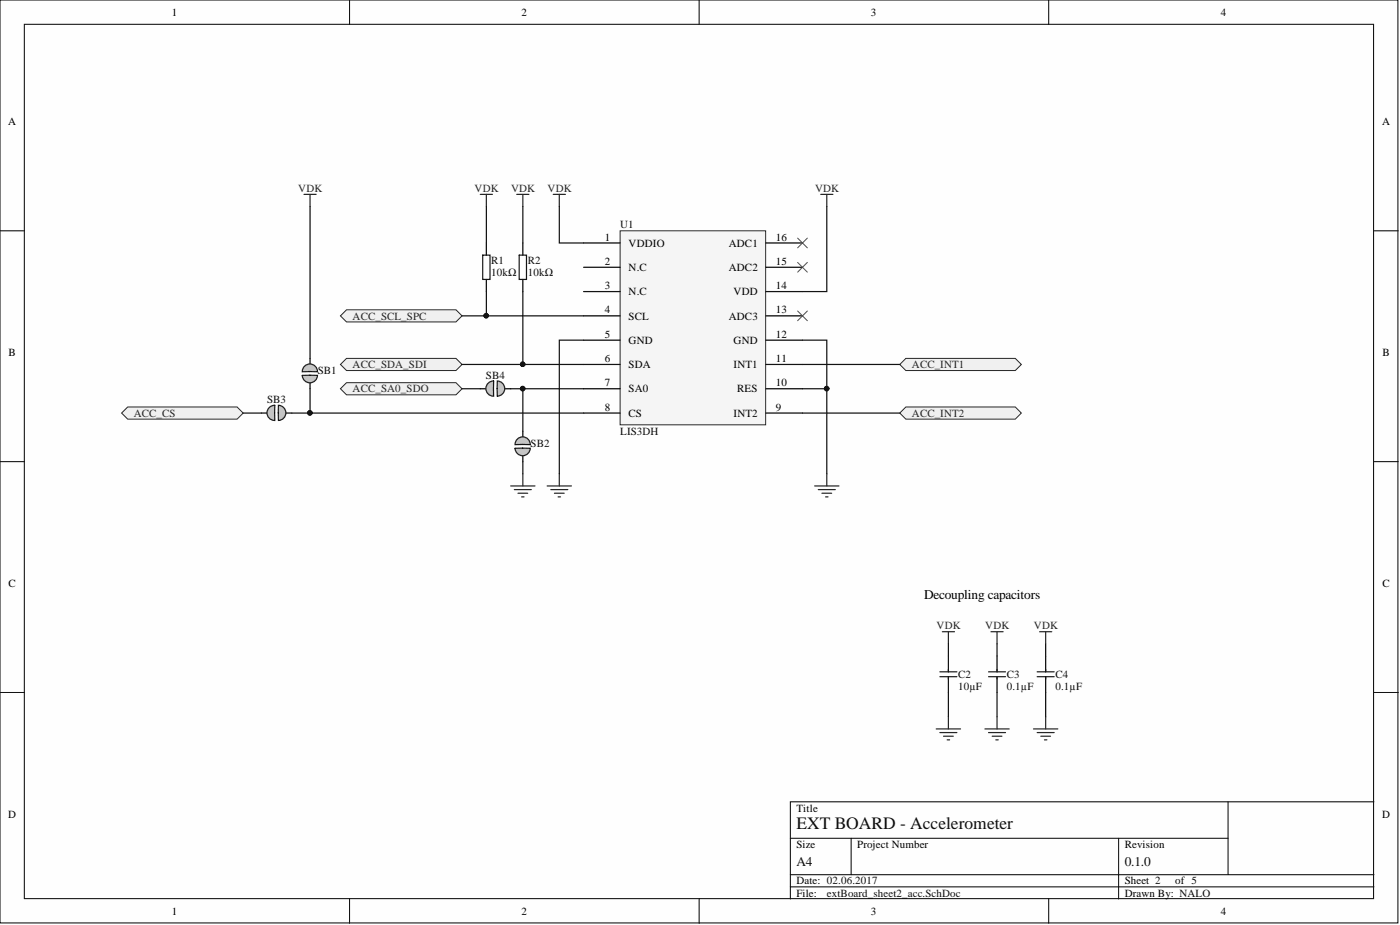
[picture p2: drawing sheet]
<svg xmlns="http://www.w3.org/2000/svg" width="292mm" height="193mm" viewBox="0 0 292 193" stroke-linecap="round" stroke-linejoin="round" font-family="sans-serif">
<g fill="#fefefe" stroke="#000" stroke-width=".21">
<path d="M0 0h291.7v192.5h-291.7z"/>
<path d="M5.1 5.1h281.5v182.4h-281.5z"/>
</g>
<g fill="none" stroke="#000" stroke-width=".21">
<path d="M72.9 0v5.1M145.9 0v5.1M218.8 0v5.1M0 48.2h5.1M286.7 48.2h5M0 96.3h5.1M286.7 96.3h5M0 144.5h5.1M286.7 144.5h5M164.9 174.9h91.3M177.6 174.9v7.6M233.4 174.9v12.6"/>
<path d="M256.2 167.3v15.2M286.7 167.3h-121.8v20.2M72.9 187.5v5.1M145.9 187.5v5.1M164.9 185h121.8M164.9 182.5h121.8M218.8 187.5v5.1"/>
</g>
<g fill="#f0f0f0" stroke="#262626" stroke-width=".21">
<path d="M71 65.9l1.3-1.3h22.8l1.3 1.3-1.3 1.3h-22.8z" fill-rule="evenodd"/>
<path d="M71 76l1.3-1.2h22.8l1.3 1.2-1.3 1.3h-22.8z" fill-rule="evenodd"/>
<path d="M187.7 76l1.3-1.2h22.8l1.3 1.2-1.3 1.3h-22.8z" fill-rule="evenodd"/>
<path d="M187.7 86.2l1.3-1.3h22.8l1.3 1.3-1.3 1.2h-22.8z" fill-rule="evenodd"/>
</g>
<g fill="none" stroke="#262626" stroke-width=".25">
<path d="M115.4 40.6h2.6M116.7 40.6v2.5M171.2 40.6h2.6M172.5 40.6v2.5M172.5 98.8v2.6M170 101.4h5M170.7 102.1h3.6M171.5 102.9h2M172.3 103.7h.5M196.6 131.8h2.5M197.9 131.8v2.5M206.8 131.8h2.5"/>
<path d="M208 131.8v2.5M216.9 131.8h2.5M218.2 131.8v2.5M195.3 152.1h5.1M196.1 152.8h3.6M196.9 153.6h2M197.6 154.3h.5M197.9 149.5v2.6M205.5 152.1h5.1M206.2 152.8h3.6M207 153.6h2M207.8 154.3h.5"/>
<path d="M208 149.5v2.6M215.6 152.1h5.1M216.4 152.8h3.5M217.2 153.6h2M217.9 154.3h.5M218.2 149.5v2.6"/>
</g>
<path d="M101.5 50.7v2.5M101.5 58.3v2.5M109.1 50.7v2.5M109.1 58.3v2.5M197.9 136.9v3.3M208 136.9v3.3M218.2 136.9v3.3M197.9 141.2v3.3M208 141.2v3.3M218.2 141.2v3.3" fill="none" stroke="#000" stroke-width=".25"/>
<g fill="none" stroke="#1c1c1c" stroke-width=".25">
<path d="M100.7 53.2h1.5v5.1h-1.5zM108.3 53.2h1.5v5.1h-1.5zM197.9 139.6v.6M208 139.6v.6M218.2 139.6v.6M196.1 140.2h3.6M196.1 141.2h3.6M197.9 141.2v.5M206.2 140.2h3.6M206.2 141.2h3.6M208 141.2v.5M216.4 140.2h3.5"/>
<path d="M216.4 141.2h3.5M218.2 141.2v.5"/>
</g>
<path d="M129.4 48.2h30.3v40.4h-30.3z" fill="#f5f5f5" stroke="#262626" stroke-width=".21"/>
<g fill="none" stroke="#000" stroke-width=".25">
<path d="M121.8 50.7h7.6M121.8 55.8h7.6M159.8 50.7h7.6M159.8 55.8h7.6M64.7 74.8v1.2M64.7 79.8v1.3M121.8 60.8h7.6M121.8 65.9h7.6M121.8 71h7.6M121.8 76h7.6M159.8 60.8h7.6M159.8 65.9h7.6"/>
<path d="M159.8 71h7.6M159.8 76h7.6M121.8 81.1h7.6M121.8 86.2h7.6M159.8 81.1h7.6M159.8 86.2h7.6"/>
</g>
<path d="M100.2 40.6h2.5M101.5 40.6v2.5M107.8 40.6h2.6M109.1 40.6v2.5M116.7 98.8v2.6M114.2 101.4h5M114.9 102.1h3.6M115.7 102.9h2M116.4 103.7h.6" fill="none" stroke="#262626" stroke-width=".25"/>
<path d="M166.4 49.7l2 2M166.4 54.7l2 2.1M168.4 49.7l-2 2M168.4 54.7l-2 2.1M166.4 64.9l2 2M168.4 64.9l-2 2" fill="none" stroke="#4c4c4c" stroke-width=".21"/>
<g fill="#c0c0c0" stroke="#1c1c1c" stroke-width=".25">
<path d="M63.1 78.3a1.59 1.59 0 0 0 1.6 1.6 1.59 1.59 0 0 0 1.5-1.6zM63.1 78.3h1.6z" fill-rule="evenodd"/>
<path d="M63.4 76.6l-.3 1h3.1a1.59 1.59 0 0 0-1-1.6 1.59 1.59 0 0 0-1.8 .6zM64.7 77.5l1.5 .1z" fill-rule="evenodd"/>
</g>
<g fill="#f0f0f0" stroke="#262626" stroke-width=".21">
<path d="M71 81.1l1.3-1.3h22.8l1.3 1.3-1.3 1.3h-22.8z" fill-rule="evenodd"/>
<path d="M25.4 86.2l1.2-1.3h22.9l1.2 1.3-1.2 1.2h-22.9z" fill-rule="evenodd"/>
</g>
<path d="M109.1 90v1.2M109.1 95v1.3" fill="none" stroke="#000" stroke-width=".25"/>
<g fill="#c0c0c0" stroke="#1c1c1c" stroke-width=".25">
<path d="M107.5 93.5a1.59 1.59 0 0 0 1.5 1.6 1.59 1.59 0 0 0 1.6-1.6zM107.5 93.5h1.5z" fill-rule="evenodd"/>
<path d="M107.8 91.8l-.3 1h3.1a1.59 1.59 0 0 0-1-1.6 1.59 1.59 0 0 0-1.8 .6zM109 92.7l1.6 .1z" fill-rule="evenodd"/>
</g>
<path d="M63.4 40.6h2.6M64.7 40.6v2.5M109.1 98.8v2.6M106.5 101.4h5.1M107.3 102.1h3.6M108.1 102.9h2M108.8 103.7h.5" fill="none" stroke="#262626" stroke-width=".25"/>
<path d="M54.5 86.2h1.3M59.6 86.2h1.3" fill="none" stroke="#000" stroke-width=".25"/>
<g fill="#c0c0c0" stroke="#1c1c1c" stroke-width=".25">
<path d="M56 85.2a1.58 1.58 0 0 0-.1 1.6 1.58 1.58 0 0 0 1.4 .9v-3.2l-.5 .1zM57.3 84.5v1.6z" fill-rule="evenodd"/>
<path d="M58.1 84.5v3.2a1.58 1.58 0 0 0 1.5-1.6 1.58 1.58 0 0 0-1.5-1.6zM58.1 86.1v1.6z" fill-rule="evenodd"/>
</g>
<path d="M100.2 81.1h1.3M105.3 81.1h1.2" fill="none" stroke="#000" stroke-width=".25"/>
<g fill="#c0c0c0" stroke="#1c1c1c" stroke-width=".25">
<path d="M103.8 79.5v3.1a1.58 1.58 0 0 0 1.5-1.5 1.58 1.58 0 0 0-1.5-1.6zM103.7 81.1l.1 1.5z" fill-rule="evenodd"/>
<path d="M101.7 80.1a1.58 1.58 0 0 0-.2 1.7 1.58 1.58 0 0 0 1.5 .8v-3.1h-.5zM103 79.5v1.6z" fill-rule="evenodd"/>
</g>
<g fill="none" stroke="#0e0e0e" stroke-width=".25">
<path d="M64.7 43.1v31.7M101.5 43.1v7.6M109.1 43.1v7.6M116.7 43.1v7.6h5.1M172.5 43.1v17.7h-5.1M96.4 76h25.4M96.4 65.9h25.4M101.5 60.8v5.1M109.1 60.8v15.2M121.8 71h-5.1v27.8M167.4 71h5.1v27.8M167.4 76h20.3"/>
<path d="M50.7 86.2h3.8M64.7 81.1v5.1h-3.8M64.7 86.2h57.1M96.4 81.1h3.8M106.5 81.1h2.6v8.9M109.1 81.1h12.7M109.1 96.3v2.5M167.4 86.2h20.3M167.4 81.1h5.1M197.9 134.3v2.6M208 134.3v2.6M218.2 134.3v2.6"/>
<path d="M197.9 144.5v5M208 144.5v5M218.2 144.5v5"/>
</g>
<g fill="#0e0e0e" stroke="#0e0e0e" stroke-width=".21">
<circle cx="172.5" cy="81.1" r=".47"/>
<circle cx="101.4" cy="65.9" r=".47"/>
<circle cx="109" cy="76" r=".47"/>
<circle cx="64.7" cy="86.1" r=".47"/>
<circle cx="109" cy="81.1" r=".47"/>
</g>
<text font-size="3.6" fill="#0e0e0e" x="166.2" y="172.8">EXT BOARD - Accelerometer</text>
<text font-size="2.8" x="192.8" y="124.9">Decoupling capacitors</text>
<g font-size="2.8" fill="#0e0e0e">
<text x="166.2" y="180.6">A4</text>
<text x="234.7" y="180.6">0.1.0</text>
</g>
<g font-size="2.3">
<text x="35.9" y="3.3">1</text>
<text x="108.8" y="3.3">2</text>
<text x="181.7" y="3.3">3</text>
<text x="254.7" y="3.3">4</text>
<text x="1.7" y="26.1">A</text>
<text x="288.4" y="26.1">A</text>
<text x="126.2" y="50.2">1</text>
<text x="131.2" y="51.4">VDDIO</text>
<text x="152" y="51.4">ADC1</text>
<text x="161.9" y="50.2">16</text>
<text x="126.2" y="55.3">2</text>
<text x="131.2" y="56.5">N.C</text>
<text x="152" y="56.5">ADC2</text>
<text x="161.9" y="55.3">15</text>
<text x="126.2" y="60.3">3</text>
<text x="126.2" y="65.4">4</text>
<text x="131.2" y="61.6">N.C</text>
<text x="153.1" y="61.6">VDD</text>
<text x="161.9" y="65.4">13</text>
<text x="161.9" y="60.3">14</text>
<text x="126.2" y="70.5">5</text>
<text x="131.2" y="66.7">SCL</text>
<text x="131.2" y="71.7">GND</text>
<text x="152" y="66.7">ADC3</text>
<text x="153.1" y="71.7">GND</text>
<text x="161.9" y="70.5">12</text>
<text x="1.8" y="74.3">B</text>
<text x="126.2" y="75.5">6</text>
<text x="131.2" y="76.8">SDA</text>
<text x="153.1" y="76.8">INT1</text>
<text x="161.9" y="75.5">11</text>
<text x="288.4" y="74.3">B</text>
<text x="126.2" y="80.6">7</text>
<text x="131.2" y="81.9">SA0</text>
<text x="153.8" y="81.9">RES</text>
<text x="161.9" y="80.6">10</text>
<text x="126.2" y="85.7">8</text>
<text x="131.2" y="86.9">CS</text>
<text x="153.1" y="86.9">INT2</text>
<text x="161.9" y="85.7">9</text>
<text x="1.8" y="122.4">C</text>
<text x="288.4" y="122.4">C</text>
<text x="1.7" y="170.6">D</text>
<text x="166.2" y="169.3">Title</text>
<text x="288.4" y="170.6">D</text>
<text x="166.2" y="176.9">Size</text>
<text x="178.8" y="176.9">Project Number</text>
<text x="234.7" y="176.9">Revision</text>
<text x="166.2" y="184.5">Date: 02.06.2017</text>
<text x="234.7" y="184.5">Sheet 2</text>
<text x="245.2" y="184.5">of 5</text>
<text x="35.9" y="190.8">1</text>
<text x="108.8" y="190.8">2</text>
<text x="166.2" y="187">File:</text>
<text x="181.7" y="190.8">3</text>
<text x="234.7" y="187">Drawn By: NALO</text>
<text x="254.7" y="190.8">4</text>
</g>
<g font-size="2.3" fill="#262626">
<text x="62.2" y="40">VDK</text>
<text x="99" y="40">VDK</text>
<text x="106.6" y="40">VDK</text>
<text x="114.2" y="40">VDK</text>
<text x="170.1" y="40">VDK</text>
<text x="73.6" y="66.7">ACC_SCL_SPC</text>
<text x="73.6" y="76.8">ACC_SDA_SDI</text>
<text x="190.3" y="76.8">ACC_INT1</text>
<text x="73.6" y="81.9">ACC_SA0_SDO</text>
<text x="27.9" y="86.9">ACC_CS</text>
<text x="190.3" y="86.9">ACC_INT2</text>
<text x="195.4" y="131.3">VDK</text>
<text x="205.6" y="131.3">VDK</text>
<text x="215.7" y="131.3">VDK</text>
</g>
<g font-size="2.3" fill="#0e0e0e">
<text x="129.4" y="47.6">U1</text>
<text x="102.5" y="55">R1</text>
<text x="102.5" y="57.5">10kΩ</text>
<text x="110.1" y="55">R2</text>
<text x="110.1" y="57.5">10kΩ</text>
<text x="66.3" y="78">SB1</text>
<text x="101.4" y="79">SB4</text>
<text x="55.7" y="84.1">SB3</text>
<text x="110.7" y="93.2">SB2</text>
<text x="129.4" y="90.7">LIS3DH</text>
<text x="199.9" y="141.4">C2</text>
<text x="199.9" y="144">10µF</text>
<text x="210.1" y="141.4">C3</text>
<text x="210.1" y="144">0.1µF</text>
<text x="220.2" y="141.4">C4</text>
<text x="220.2" y="144">0.1µF</text>
<text x="172.5" y="187">extBoard_sheet2_acc.SchDoc</text>
</g>
</svg>
